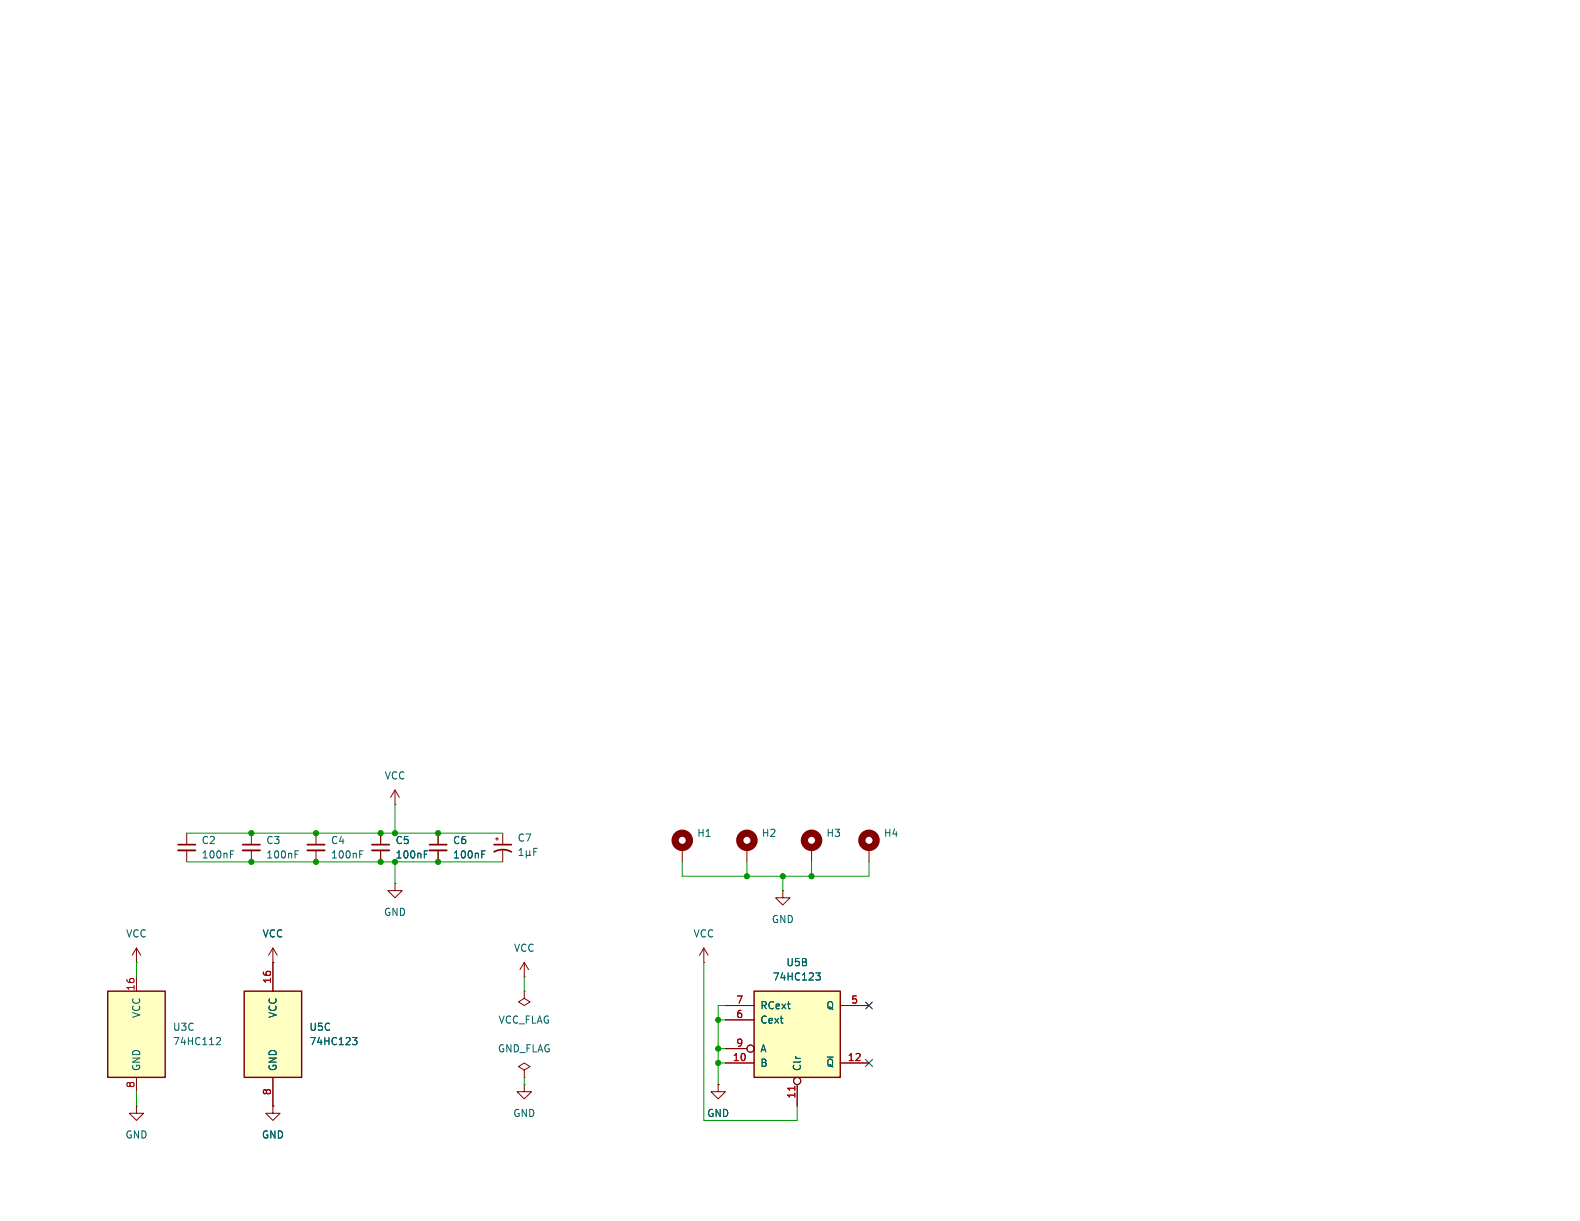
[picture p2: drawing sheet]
(kicad_sch
 (version 20250114)
 (generator "eeschema")
 (generator_version "9.0")
 (paper "USLetter")
 (title_block
  (title "AM9511 Interface for 6509"))
 (lib_symbols
  (symbol "Device:C_Polarized_Small_US"
   (pin_numbers (hide yes))
   (pin_names
    (offset 0.254) (hide yes)) (exclude_from_sim no) (in_bom yes) (on_board yes)
   (property "Reference" "C" (at 0.254 1.778 0) (effects (font (size 1.27 1.27)) (justify left)))
   (property "Value" "C_Polarized_Small_US" (at 0.254 -2.032 0) (effects (font (size 1.27 1.27)) (justify left)))
   (property "Footprint" "" (at 0 0 0) (effects (font (size 1.27 1.27)) (hide yes)))
   (property "Datasheet" "~" (at 0 0 0) (effects (font (size 1.27 1.27)) (hide yes)))
   (property "Description" "Polarized capacitor, small US symbol" (at 0 0 0) (effects (font (size 1.27 1.27)) (hide yes)))
   (symbol "C_Polarized_Small_US_0_1"
    (polyline (pts (xy -1.524 0.508) (xy 1.524 0.508)) (stroke (width 0.3048) (type default)) (fill (type none)))
    (polyline (pts (xy -1.27 1.524) (xy -0.762 1.524)) (stroke (width 0) (type default)) (fill (type none)))
    (polyline (pts (xy -1.016 1.27) (xy -1.016 1.778)) (stroke (width 0) (type default)) (fill (type none)))
    (arc (start -1.524 -0.762) (mid 0 -0.3734) (end 1.524 -0.762) (stroke (width 0.3048) (type default)) (fill (type none))))
   (symbol "C_Polarized_Small_US_1_1"
    (pin passive line (at 0 2.54 270) (length 2.032) (name "~" (effects (font (size 1.27 1.27)))) (number "1" (effects (font (size 1.27 1.27)))))
    (pin passive line (at 0 -2.54 90) (length 2.032) (name "~" (effects (font (size 1.27 1.27)))) (number "2" (effects (font (size 1.27 1.27))))))
   (embedded_fonts no))
  (symbol "Device:C_Small"
   (pin_numbers (hide yes))
   (pin_names
    (offset 0.254) (hide yes)) (exclude_from_sim no) (in_bom yes) (on_board yes)
   (property "Reference" "C" (at 0.254 1.778 0) (effects (font (size 1.27 1.27)) (justify left)))
   (property "Value" "C_Small" (at 0.254 -2.032 0) (effects (font (size 1.27 1.27)) (justify left)))
   (property "Footprint" "" (at 0 0 0) (effects (font (size 1.27 1.27)) (hide yes)))
   (property "Datasheet" "~" (at 0 0 0) (effects (font (size 1.27 1.27)) (hide yes)))
   (property "Description" "Unpolarized capacitor, small symbol" (at 0 0 0) (effects (font (size 1.27 1.27)) (hide yes)))
   (symbol "C_Small_0_1"
    (polyline (pts (xy -1.524 0.508) (xy 1.524 0.508)) (stroke (width 0.3048) (type default)) (fill (type none)))
    (polyline (pts (xy -1.524 -0.508) (xy 1.524 -0.508)) (stroke (width 0.3302) (type default)) (fill (type none))))
   (symbol "C_Small_1_1"
    (pin passive line (at 0 2.54 270) (length 2.032) (name "~" (effects (font (size 1.27 1.27)))) (number "1" (effects (font (size 1.27 1.27)))))
    (pin passive line (at 0 -2.54 90) (length 2.032) (name "~" (effects (font (size 1.27 1.27)))) (number "2" (effects (font (size 1.27 1.27))))))
   (embedded_fonts no))
  (symbol "Mechanical:MountingHole_Pad"
   (pin_numbers (hide yes))
   (pin_names
    (offset 1.016) (hide yes)) (exclude_from_sim no) (in_bom no) (on_board yes)
   (property "Reference" "H" (at 0 6.35 0) (effects (font (size 1.27 1.27))))
   (property "Value" "MountingHole_Pad" (at 0 4.445 0) (effects (font (size 1.27 1.27))))
   (property "Footprint" "" (at 0 0 0) (effects (font (size 1.27 1.27)) (hide yes)))
   (property "Datasheet" "~" (at 0 0 0) (effects (font (size 1.27 1.27)) (hide yes)))
   (property "Description" "Mounting Hole with connection" (at 0 0 0) (effects (font (size 1.27 1.27)) (hide yes)))
   (symbol "MountingHole_Pad_0_1"
    (circle (center 0 1.27) (radius 1.27) (stroke (width 1.27) (type default)) (fill (type none))))
   (symbol "MountingHole_Pad_1_1"
    (pin input line (at 0 -2.54 90) (length 2.54) (name "1" (effects (font (size 1.27 1.27)))) (number "1" (effects (font (size 1.27 1.27))))))
   (embedded_fonts no))
  (symbol "am9511-6502-symbols:74HC112"
   (pin_names
    (offset 1.016)) (exclude_from_sim no) (in_bom yes) (on_board yes)
   (property "Reference" "U" (at -7.62 8.89 0) (effects (font (size 1.27 1.27))))
   (property "Value" "74HC112" (at -7.62 -8.89 0) (effects (font (size 1.27 1.27))))
   (property "Footprint" "" (at 0 0 0) (effects (font (size 1.27 1.27)) (hide yes)))
   (property "Datasheet" "http://www.ti.com/lit/gpn/sn74LS112" (at 0 0 0) (effects (font (size 1.27 1.27)) (hide yes)))
   (property "Description" "dual JK Flip-Flop, Set & Reset, CMOS" (at 0 0 0) (effects (font (size 1.27 1.27)) (hide yes)))
   (property "ki_locked" "" (at 0 0 0) (effects (font (size 1.27 1.27))))
   (symbol "74HC112_1_0"
    (pin input line (at -7.62 2.54 0) (length 2.54) (name "J" (effects (font (size 1.27 1.27)))) (number "3" (effects (font (size 1.27 1.27)))))
    (pin input clock (at -7.62 0 0) (length 2.54) (name "C" (effects (font (size 1.27 1.27)))) (number "1" (effects (font (size 1.27 1.27)))))
    (pin input line (at -7.62 -2.54 0) (length 2.54) (name "K" (effects (font (size 1.27 1.27)))) (number "2" (effects (font (size 1.27 1.27)))))
    (pin input line (at 0 7.62 270) (length 2.54) (name "~{S}" (effects (font (size 1.27 1.27)))) (number "4" (effects (font (size 1.27 1.27)))))
    (pin input line (at 0 -7.62 90) (length 2.54) (name "~{R}" (effects (font (size 1.27 1.27)))) (number "15" (effects (font (size 1.27 1.27)))))
    (pin output line (at 7.62 2.54 180) (length 2.54) (name "Q" (effects (font (size 1.27 1.27)))) (number "5" (effects (font (size 1.27 1.27)))))
    (pin output line (at 7.62 -2.54 180) (length 2.54) (name "~{Q}" (effects (font (size 1.27 1.27)))) (number "6" (effects (font (size 1.27 1.27))))))
   (symbol "74HC112_1_1"
    (rectangle (start -5.08 5.08) (end 5.08 -5.08) (stroke (width 0.254) (type default)) (fill (type background))))
   (symbol "74HC112_2_0"
    (pin input line (at -7.62 2.54 0) (length 2.54) (name "J" (effects (font (size 1.27 1.27)))) (number "11" (effects (font (size 1.27 1.27)))))
    (pin input clock (at -7.62 0 0) (length 2.54) (name "C" (effects (font (size 1.27 1.27)))) (number "13" (effects (font (size 1.27 1.27)))))
    (pin input line (at -7.62 -2.54 0) (length 2.54) (name "K" (effects (font (size 1.27 1.27)))) (number "12" (effects (font (size 1.27 1.27)))))
    (pin input line (at 0 7.62 270) (length 2.54) (name "~{S}" (effects (font (size 1.27 1.27)))) (number "10" (effects (font (size 1.27 1.27)))))
    (pin input line (at 0 -7.62 90) (length 2.54) (name "~{R}" (effects (font (size 1.27 1.27)))) (number "14" (effects (font (size 1.27 1.27)))))
    (pin output line (at 7.62 2.54 180) (length 2.54) (name "Q" (effects (font (size 1.27 1.27)))) (number "9" (effects (font (size 1.27 1.27)))))
    (pin output line (at 7.62 -2.54 180) (length 2.54) (name "~{Q}" (effects (font (size 1.27 1.27)))) (number "7" (effects (font (size 1.27 1.27))))))
   (symbol "74HC112_2_1"
    (rectangle (start -5.08 5.08) (end 5.08 -5.08) (stroke (width 0.254) (type default)) (fill (type background))))
   (symbol "74HC112_3_0"
    (pin power_in line (at 0 10.16 270) (length 2.54) (name "VCC" (effects (font (size 1.27 1.27)))) (number "16" (effects (font (size 1.27 1.27)))))
    (pin power_in line (at 0 -10.16 90) (length 2.54) (name "GND" (effects (font (size 1.27 1.27)))) (number "8" (effects (font (size 1.27 1.27))))))
   (symbol "74HC112_3_1"
    (rectangle (start -5.08 7.62) (end 5.08 -7.62) (stroke (width 0.254) (type default)) (fill (type background))))
   (embedded_fonts no))
  (symbol "am9511-6502-symbols:74HC123"
   (pin_names
    (offset 1.016)) (exclude_from_sim no) (in_bom yes) (on_board yes)
   (property "Reference" "U" (at -7.62 8.89 0) (effects (font (size 1.27 1.27))))
   (property "Value" "74HC123" (at -7.62 -8.89 0) (effects (font (size 1.27 1.27))))
   (property "Footprint" "" (at 0 0 0) (effects (font (size 1.27 1.27)) (hide yes)))
   (property "Datasheet" "https://assets.nexperia.com/documents/data-sheet/74HC_HCT123.pdf" (at 0 0 0) (effects (font (size 1.27 1.27)) (hide yes)))
   (property "Description" "Dual retriggerable monostable multivibrator" (at 0 0 0) (effects (font (size 1.27 1.27)) (hide yes)))
   (property "ki_locked" "" (at 0 0 0) (effects (font (size 1.27 1.27))))
   (symbol "74HC123_1_0"
    (pin input line (at -12.7 5.08 0) (length 5.08) (name "RCext" (effects (font (size 1.27 1.27)))) (number "15" (effects (font (size 1.27 1.27)))))
    (pin input line (at -12.7 2.54 0) (length 5.08) (name "Cext" (effects (font (size 1.27 1.27)))) (number "14" (effects (font (size 1.27 1.27)))))
    (pin input inverted (at -12.7 -2.54 0) (length 5.08) (name "A" (effects (font (size 1.27 1.27)))) (number "1" (effects (font (size 1.27 1.27)))))
    (pin input line (at -12.7 -5.08 0) (length 5.08) (name "B" (effects (font (size 1.27 1.27)))) (number "2" (effects (font (size 1.27 1.27)))))
    (pin input inverted (at 0 -12.7 90) (length 5.08) (name "Clr" (effects (font (size 1.27 1.27)))) (number "3" (effects (font (size 1.27 1.27)))))
    (pin output line (at 12.7 5.08 180) (length 5.08) (name "Q" (effects (font (size 1.27 1.27)))) (number "13" (effects (font (size 1.27 1.27)))))
    (pin output line (at 12.7 -5.08 180) (length 5.08) (name "~{Q}" (effects (font (size 1.27 1.27)))) (number "4" (effects (font (size 1.27 1.27))))))
   (symbol "74HC123_1_1"
    (rectangle (start -7.62 7.62) (end 7.62 -7.62) (stroke (width 0.254) (type default)) (fill (type background))))
   (symbol "74HC123_2_0"
    (pin input line (at -12.7 5.08 0) (length 5.08) (name "RCext" (effects (font (size 1.27 1.27)))) (number "7" (effects (font (size 1.27 1.27)))))
    (pin input line (at -12.7 2.54 0) (length 5.08) (name "Cext" (effects (font (size 1.27 1.27)))) (number "6" (effects (font (size 1.27 1.27)))))
    (pin input inverted (at -12.7 -2.54 0) (length 5.08) (name "A" (effects (font (size 1.27 1.27)))) (number "9" (effects (font (size 1.27 1.27)))))
    (pin input line (at -12.7 -5.08 0) (length 5.08) (name "B" (effects (font (size 1.27 1.27)))) (number "10" (effects (font (size 1.27 1.27)))))
    (pin input inverted (at 0 -12.7 90) (length 5.08) (name "Clr" (effects (font (size 1.27 1.27)))) (number "11" (effects (font (size 1.27 1.27)))))
    (pin output line (at 12.7 5.08 180) (length 5.08) (name "Q" (effects (font (size 1.27 1.27)))) (number "5" (effects (font (size 1.27 1.27)))))
    (pin output line (at 12.7 -5.08 180) (length 5.08) (name "~{Q}" (effects (font (size 1.27 1.27)))) (number "12" (effects (font (size 1.27 1.27))))))
   (symbol "74HC123_2_1"
    (rectangle (start -7.62 7.62) (end 7.62 -7.62) (stroke (width 0.254) (type default)) (fill (type background))))
   (symbol "74HC123_3_0"
    (pin power_in line (at 0 12.7 270) (length 5.08) (name "VCC" (effects (font (size 1.27 1.27)))) (number "16" (effects (font (size 1.27 1.27)))))
    (pin power_in line (at 0 -12.7 90) (length 5.08) (name "GND" (effects (font (size 1.27 1.27)))) (number "8" (effects (font (size 1.27 1.27))))))
   (symbol "74HC123_3_1"
    (rectangle (start -5.08 7.62) (end 5.08 -7.62) (stroke (width 0.254) (type default)) (fill (type background))))
   (embedded_fonts no))
  (symbol "power:GND"
   (power)
   (pin_numbers (hide yes))
   (pin_names
    (offset 0) (hide yes)) (exclude_from_sim no) (in_bom yes) (on_board yes)
   (property "Reference" "#PWR" (at 0 -6.35 0) (effects (font (size 1.27 1.27)) (hide yes)))
   (property "Value" "GND" (at 0 -3.81 0) (effects (font (size 1.27 1.27))))
   (property "Footprint" "" (at 0 0 0) (effects (font (size 1.27 1.27)) (hide yes)))
   (property "Datasheet" "" (at 0 0 0) (effects (font (size 1.27 1.27)) (hide yes)))
   (property "Description" "Power symbol creates a global label with name \"GND\" , ground" (at 0 0 0) (effects (font (size 1.27 1.27)) (hide yes)))
   (symbol "GND_0_1"
    (polyline (pts (xy 0 0) (xy 0 -1.27) (xy 1.27 -1.27) (xy 0 -2.54) (xy -1.27 -1.27) (xy 0 -1.27)) (stroke (width 0) (type default)) (fill (type none))))
   (symbol "GND_1_1"
    (pin power_in line (at 0 0 270) (length 0) (name "~" (effects (font (size 1.27 1.27)))) (number "1" (effects (font (size 1.27 1.27))))))
   (embedded_fonts no))
  (symbol "power:PWR_FLAG"
   (power)
   (pin_numbers (hide yes))
   (pin_names
    (offset 0) (hide yes)) (exclude_from_sim no) (in_bom yes) (on_board yes)
   (property "Reference" "#FLG" (at 0 1.905 0) (effects (font (size 1.27 1.27)) (hide yes)))
   (property "Value" "PWR_FLAG" (at 0 3.81 0) (effects (font (size 1.27 1.27))))
   (property "Footprint" "" (at 0 0 0) (effects (font (size 1.27 1.27)) (hide yes)))
   (property "Datasheet" "~" (at 0 0 0) (effects (font (size 1.27 1.27)) (hide yes)))
   (property "Description" "Special symbol for telling ERC where power comes from" (at 0 0 0) (effects (font (size 1.27 1.27)) (hide yes)))
   (symbol "PWR_FLAG_0_0"
    (pin power_out line (at 0 0 90) (length 0) (name "~" (effects (font (size 1.27 1.27)))) (number "1" (effects (font (size 1.27 1.27))))))
   (symbol "PWR_FLAG_0_1"
    (polyline (pts (xy 0 0) (xy 0 1.27) (xy -1.016 1.905) (xy 0 2.54) (xy 1.016 1.905) (xy 0 1.27)) (stroke (width 0) (type default)) (fill (type none))))
   (embedded_fonts no))
  (symbol "power:VCC"
   (power)
   (pin_numbers (hide yes))
   (pin_names
    (offset 0) (hide yes)) (exclude_from_sim no) (in_bom yes) (on_board yes)
   (property "Reference" "#PWR" (at 0 -3.81 0) (effects (font (size 1.27 1.27)) (hide yes)))
   (property "Value" "VCC" (at 0 3.556 0) (effects (font (size 1.27 1.27))))
   (property "Footprint" "" (at 0 0 0) (effects (font (size 1.27 1.27)) (hide yes)))
   (property "Datasheet" "" (at 0 0 0) (effects (font (size 1.27 1.27)) (hide yes)))
   (property "Description" "Power symbol creates a global label with name \"VCC\"" (at 0 0 0) (effects (font (size 1.27 1.27)) (hide yes)))
   (symbol "VCC_0_1"
    (polyline (pts (xy -0.762 1.27) (xy 0 2.54)) (stroke (width 0) (type default)) (fill (type none)))
    (polyline (pts (xy 0 2.54) (xy 0.762 1.27)) (stroke (width 0) (type default)) (fill (type none)))
    (polyline (pts (xy 0 0) (xy 0 2.54)) (stroke (width 0) (type default)) (fill (type none))))
   (symbol "VCC_1_1"
    (pin power_in line (at 0 0 90) (length 0) (name "~" (effects (font (size 1.27 1.27)))) (number "1" (effects (font (size 1.27 1.27))))))
   (embedded_fonts no)))
 (junction
  (at 67.31 152.4)
  (diameter 0)
  (color 0 0 0 0))
 (junction
  (at 55.88 152.4)
  (diameter 0)
  (color 0 0 0 0))
 (junction
  (at 127 187.96)
  (diameter 0)
  (color 0 0 0 0))
 (junction
  (at 77.47 147.32)
  (diameter 0)
  (color 0 0 0 0))
 (junction
  (at 55.88 147.32)
  (diameter 0)
  (color 0 0 0 0))
 (junction
  (at 69.85 152.4)
  (diameter 0)
  (color 0 0 0 0))
 (junction
  (at 143.51 154.94)
  (diameter 0)
  (color 0 0 0 0))
 (junction
  (at 67.31 147.32)
  (diameter 0)
  (color 0 0 0 0))
 (junction
  (at 127 180.34)
  (diameter 0)
  (color 0 0 0 0))
 (junction
  (at 44.45 147.32)
  (diameter 0)
  (color 0 0 0 0))
 (junction
  (at 127 185.42)
  (diameter 0)
  (color 0 0 0 0))
 (junction
  (at 138.43 154.94)
  (diameter 0)
  (color 0 0 0 0))
 (junction
  (at 77.47 152.4)
  (diameter 0)
  (color 0 0 0 0))
 (junction
  (at 44.45 152.4)
  (diameter 0)
  (color 0 0 0 0))
 (junction
  (at 69.85 147.32)
  (diameter 0)
  (color 0 0 0 0))
 (junction
  (at 132.08 154.94)
  (diameter 0)
  (color 0 0 0 0))
 (no_connect
  (at 153.67 187.96))
 (no_connect
  (at 153.67 177.8))
 (wire
  (pts (xy 92.71 172.72) (xy 92.71 175.26))
  (stroke (width 0) (type default)))
 (wire
  (pts (xy 24.13 193.04) (xy 24.13 195.58))
  (stroke (width 0) (type default)))
 (wire
  (pts (xy 92.71 191.77) (xy 92.71 190.5))
  (stroke (width 0) (type default)))
 (wire
  (pts (xy 67.31 147.32) (xy 69.85 147.32))
  (stroke (width 0) (type default)))
 (wire
  (pts (xy 69.85 142.24) (xy 69.85 147.32))
  (stroke (width 0) (type default)))
 (wire
  (pts (xy 69.85 147.32) (xy 77.47 147.32))
  (stroke (width 0) (type default)))
 (wire
  (pts (xy 143.51 154.94) (xy 153.67 154.94))
  (stroke (width 0) (type default)))
 (wire
  (pts (xy 127 180.34) (xy 127 185.42))
  (stroke (width 0) (type default)))
 (wire
  (pts (xy 143.51 152.4) (xy 143.51 154.94))
  (stroke (width 0) (type default)))
 (wire
  (pts (xy 67.31 152.4) (xy 69.85 152.4))
  (stroke (width 0) (type default)))
 (wire
  (pts (xy 120.65 154.94) (xy 132.08 154.94))
  (stroke (width 0) (type default)))
 (wire
  (pts (xy 55.88 147.32) (xy 67.31 147.32))
  (stroke (width 0) (type default)))
 (wire
  (pts (xy 124.46 170.18) (xy 124.46 198.12))
  (stroke (width 0) (type default)))
 (wire
  (pts (xy 132.08 154.94) (xy 138.43 154.94))
  (stroke (width 0) (type default)))
 (wire
  (pts (xy 44.45 147.32) (xy 55.88 147.32))
  (stroke (width 0) (type default)))
 (wire
  (pts (xy 33.02 152.4) (xy 44.45 152.4))
  (stroke (width 0) (type default)))
 (wire
  (pts (xy 69.85 152.4) (xy 77.47 152.4))
  (stroke (width 0) (type default)))
 (wire
  (pts (xy 138.43 154.94) (xy 138.43 157.48))
  (stroke (width 0) (type default)))
 (wire
  (pts (xy 120.65 152.4) (xy 120.65 154.94))
  (stroke (width 0) (type default)))
 (wire
  (pts (xy 128.27 177.8) (xy 127 177.8))
  (stroke (width 0) (type default)))
 (wire
  (pts (xy 55.88 152.4) (xy 67.31 152.4))
  (stroke (width 0) (type default)))
 (wire
  (pts (xy 127 187.96) (xy 128.27 187.96))
  (stroke (width 0) (type default)))
 (wire
  (pts (xy 69.85 152.4) (xy 69.85 156.21))
  (stroke (width 0) (type default)))
 (wire
  (pts (xy 77.47 147.32) (xy 88.9 147.32))
  (stroke (width 0) (type default)))
 (wire
  (pts (xy 127 187.96) (xy 127 191.77))
  (stroke (width 0) (type default)))
 (wire
  (pts (xy 140.97 198.12) (xy 124.46 198.12))
  (stroke (width 0) (type default)))
 (wire
  (pts (xy 77.47 152.4) (xy 88.9 152.4))
  (stroke (width 0) (type default)))
 (wire
  (pts (xy 127 185.42) (xy 127 187.96))
  (stroke (width 0) (type default)))
 (wire
  (pts (xy 132.08 152.4) (xy 132.08 154.94))
  (stroke (width 0) (type default)))
 (wire
  (pts (xy 140.97 195.58) (xy 140.97 198.12))
  (stroke (width 0) (type default)))
 (wire
  (pts (xy 24.13 170.18) (xy 24.13 172.72))
  (stroke (width 0) (type default)))
 (wire
  (pts (xy 127 185.42) (xy 128.27 185.42))
  (stroke (width 0) (type default)))
 (wire
  (pts (xy 127 180.34) (xy 128.27 180.34))
  (stroke (width 0) (type default)))
 (wire
  (pts (xy 138.43 154.94) (xy 143.51 154.94))
  (stroke (width 0) (type default)))
 (wire
  (pts (xy 33.02 147.32) (xy 44.45 147.32))
  (stroke (width 0) (type default)))
 (wire
  (pts (xy 127 177.8) (xy 127 180.34))
  (stroke (width 0) (type default)))
 (wire
  (pts (xy 44.45 152.4) (xy 55.88 152.4))
  (stroke (width 0) (type default)))
 (wire
  (pts (xy 153.67 154.94) (xy 153.67 152.4))
  (stroke (width 0) (type default)))
 (symbol
  (lib_id "Device:C_Small")
  (at 67.31 149.86 0)
  (unit 1)
  (exclude_from_sim no)
  (in_bom yes)
  (on_board yes)
  (dnp no)
  (fields_autoplaced yes)
  (property "Reference" "C5" (at 69.85 148.5962 0) (effects (font (size 1.27 1.27)) (justify left)))
  (property "Value" "100nF" (at 69.85 151.1362 0) (effects (font (size 1.27 1.27)) (justify left)))
  (property "Footprint" "Capacitor_THT:C_Disc_D5.0mm_W2.5mm_P2.50mm" (at 67.31 149.86 0) (effects (font (size 1.27 1.27)) (hide yes)))
  (property "Datasheet" "~" (at 67.31 149.86 0) (effects (font (size 1.27 1.27)) (hide yes)))
  (property "Description" "Unpolarized capacitor, small symbol" (at 67.31 149.86 0) (effects (font (size 1.27 1.27)) (hide yes)))
  (pin "1")
  (pin "2"))
 (symbol
  (lib_id "power:VCC")
  (at 48.26 170.18 0)
  (unit 1)
  (exclude_from_sim no)
  (in_bom yes)
  (on_board yes)
  (dnp no)
  (fields_autoplaced yes)
  (property "Reference" "#PWR019" (at 48.26 173.99 0) (effects (font (size 1.27 1.27)) (hide yes)))
  (property "Value" "VCC" (at 48.26 165.1 0) (effects (font (size 1.27 1.27))))
  (property "Footprint" "" (at 48.26 170.18 0) (effects (font (size 1.27 1.27)) (hide yes)))
  (property "Datasheet" "" (at 48.26 170.18 0) (effects (font (size 1.27 1.27)) (hide yes)))
  (property "Description" "Power symbol creates a global label with name \"VCC\"" (at 48.26 170.18 0) (effects (font (size 1.27 1.27)) (hide yes)))
  (pin "1"))
 (symbol
  (lib_id "power:VCC")
  (at 69.85 142.24 0)
  (unit 1)
  (exclude_from_sim no)
  (in_bom yes)
  (on_board yes)
  (dnp no)
  (fields_autoplaced yes)
  (property "Reference" "#PWR021" (at 69.85 146.05 0) (effects (font (size 1.27 1.27)) (hide yes)))
  (property "Value" "VCC" (at 69.85 137.16 0) (effects (font (size 1.27 1.27))))
  (property "Footprint" "" (at 69.85 142.24 0) (effects (font (size 1.27 1.27)) (hide yes)))
  (property "Datasheet" "" (at 69.85 142.24 0) (effects (font (size 1.27 1.27)) (hide yes)))
  (property "Description" "Power symbol creates a global label with name \"VCC\"" (at 69.85 142.24 0) (effects (font (size 1.27 1.27)) (hide yes)))
  (pin "1"))
 (symbol
  (lib_id "am9511-6502-symbols:74HC112")
  (at 24.13 182.88 0)
  (unit 3)
  (exclude_from_sim no)
  (in_bom yes)
  (on_board yes)
  (dnp no)
  (fields_autoplaced yes)
  (property "Reference" "U3" (at 30.48 181.6099 0) (effects (font (size 1.27 1.27)) (justify left)))
  (property "Value" "74HC112" (at 30.48 184.1499 0) (effects (font (size 1.27 1.27)) (justify left)))
  (property "Footprint" "Package_DIP:DIP-16_W7.62mm_Socket" (at 24.13 182.88 0) (effects (font (size 1.27 1.27)) (hide yes)))
  (property "Datasheet" "http://www.ti.com/lit/gpn/sn74LS112" (at 24.13 182.88 0) (effects (font (size 1.27 1.27)) (hide yes)))
  (property "Description" "dual JK Flip-Flop, Set & Reset, CMOS" (at 24.13 182.88 0) (effects (font (size 1.27 1.27)) (hide yes)))
  (pin "15")
  (pin "8")
  (pin "14")
  (pin "7")
  (pin "12")
  (pin "13")
  (pin "10")
  (pin "11")
  (pin "9")
  (pin "16")
  (pin "5")
  (pin "6")
  (pin "3")
  (pin "2")
  (pin "1")
  (pin "4"))
 (symbol
  (lib_id "power:VCC")
  (at 92.71 172.72 0)
  (unit 1)
  (exclude_from_sim no)
  (in_bom yes)
  (on_board yes)
  (dnp no)
  (fields_autoplaced yes)
  (property "Reference" "#PWR023" (at 92.71 176.53 0) (effects (font (size 1.27 1.27)) (hide yes)))
  (property "Value" "VCC" (at 92.71 167.64 0) (effects (font (size 1.27 1.27))))
  (property "Footprint" "" (at 92.71 172.72 0) (effects (font (size 1.27 1.27)) (hide yes)))
  (property "Datasheet" "" (at 92.71 172.72 0) (effects (font (size 1.27 1.27)) (hide yes)))
  (property "Description" "Power symbol creates a global label with name \"VCC\"" (at 92.71 172.72 0) (effects (font (size 1.27 1.27)) (hide yes)))
  (pin "1"))
 (symbol
  (lib_id "power:GND")
  (at 138.43 157.48 0)
  (unit 1)
  (exclude_from_sim no)
  (in_bom yes)
  (on_board yes)
  (dnp no)
  (fields_autoplaced yes)
  (property "Reference" "#PWR027" (at 138.43 163.83 0) (effects (font (size 1.27 1.27)) (hide yes)))
  (property "Value" "GND" (at 138.43 162.56 0) (effects (font (size 1.27 1.27))))
  (property "Footprint" "" (at 138.43 157.48 0) (effects (font (size 1.27 1.27)) (hide yes)))
  (property "Datasheet" "" (at 138.43 157.48 0) (effects (font (size 1.27 1.27)) (hide yes)))
  (property "Description" "Power symbol creates a global label with name \"GND\" , ground" (at 138.43 157.48 0) (effects (font (size 1.27 1.27)) (hide yes)))
  (pin "1"))
 (symbol
  (lib_id "Device:C_Polarized_Small_US")
  (at 88.9 149.86 0)
  (unit 1)
  (exclude_from_sim no)
  (in_bom yes)
  (on_board yes)
  (dnp no)
  (fields_autoplaced yes)
  (property "Reference" "C7" (at 91.44 148.1581 0) (effects (font (size 1.27 1.27)) (justify left)))
  (property "Value" "1µF" (at 91.44 150.6981 0) (effects (font (size 1.27 1.27)) (justify left)))
  (property "Footprint" "Capacitor_THT:CP_Radial_D5.0mm_P2.50mm" (at 88.9 149.86 0) (effects (font (size 1.27 1.27)) (hide yes)))
  (property "Datasheet" "~" (at 88.9 149.86 0) (effects (font (size 1.27 1.27)) (hide yes)))
  (property "Description" "Polarized capacitor, small US symbol" (at 88.9 149.86 0) (effects (font (size 1.27 1.27)) (hide yes)))
  (pin "1")
  (pin "2"))
 (symbol
  (lib_id "Device:C_Small")
  (at 44.45 149.86 0)
  (unit 1)
  (exclude_from_sim no)
  (in_bom yes)
  (on_board yes)
  (dnp no)
  (fields_autoplaced yes)
  (property "Reference" "C3" (at 46.99 148.5962 0) (effects (font (size 1.27 1.27)) (justify left)))
  (property "Value" "100nF" (at 46.99 151.1362 0) (effects (font (size 1.27 1.27)) (justify left)))
  (property "Footprint" "Capacitor_THT:C_Disc_D5.0mm_W2.5mm_P2.50mm" (at 44.45 149.86 0) (effects (font (size 1.27 1.27)) (hide yes)))
  (property "Datasheet" "~" (at 44.45 149.86 0) (effects (font (size 1.27 1.27)) (hide yes)))
  (property "Description" "Unpolarized capacitor, small symbol" (at 44.45 149.86 0) (effects (font (size 1.27 1.27)) (hide yes)))
  (pin "1")
  (pin "2"))
 (symbol
  (lib_id "Mechanical:MountingHole_Pad")
  (at 143.51 149.86 0)
  (unit 1)
  (exclude_from_sim no)
  (in_bom no)
  (on_board yes)
  (dnp no)
  (fields_autoplaced yes)
  (property "Reference" "H3" (at 146.05 147.3199 0) (effects (font (size 1.27 1.27)) (justify left)))
  (property "Value" "MountingHole_Pad" (at 146.05 149.8599 0) (effects (font (size 1.27 1.27)) (justify left) (hide yes)))
  (property "Footprint" "MountingHole:MountingHole_2.2mm_M2_DIN965_Pad" (at 143.51 149.86 0) (effects (font (size 1.27 1.27)) (hide yes)))
  (property "Datasheet" "~" (at 143.51 149.86 0) (effects (font (size 1.27 1.27)) (hide yes)))
  (property "Description" "Mounting Hole with connection" (at 143.51 149.86 0) (effects (font (size 1.27 1.27)) (hide yes)))
  (pin "1"))
 (symbol
  (lib_id "Mechanical:MountingHole_Pad")
  (at 153.67 149.86 0)
  (unit 1)
  (exclude_from_sim no)
  (in_bom no)
  (on_board yes)
  (dnp no)
  (fields_autoplaced yes)
  (property "Reference" "H4" (at 156.21 147.3199 0) (effects (font (size 1.27 1.27)) (justify left)))
  (property "Value" "MountingHole_Pad" (at 156.21 149.8599 0) (effects (font (size 1.27 1.27)) (justify left) (hide yes)))
  (property "Footprint" "MountingHole:MountingHole_2.2mm_M2_DIN965_Pad" (at 153.67 149.86 0) (effects (font (size 1.27 1.27)) (hide yes)))
  (property "Datasheet" "~" (at 153.67 149.86 0) (effects (font (size 1.27 1.27)) (hide yes)))
  (property "Description" "Mounting Hole with connection" (at 153.67 149.86 0) (effects (font (size 1.27 1.27)) (hide yes)))
  (pin "1"))
 (symbol
  (lib_id "power:GND")
  (at 92.71 191.77 0)
  (unit 1)
  (exclude_from_sim no)
  (in_bom yes)
  (on_board yes)
  (dnp no)
  (fields_autoplaced yes)
  (property "Reference" "#PWR024" (at 92.71 198.12 0) (effects (font (size 1.27 1.27)) (hide yes)))
  (property "Value" "GND" (at 92.71 196.85 0) (effects (font (size 1.27 1.27))))
  (property "Footprint" "" (at 92.71 191.77 0) (effects (font (size 1.27 1.27)) (hide yes)))
  (property "Datasheet" "" (at 92.71 191.77 0) (effects (font (size 1.27 1.27)) (hide yes)))
  (property "Description" "Power symbol creates a global label with name \"GND\" , ground" (at 92.71 191.77 0) (effects (font (size 1.27 1.27)) (hide yes)))
  (pin "1"))
 (symbol
  (lib_id "am9511-6502-symbols:74HC123")
  (at 48.26 182.88 0)
  (unit 3)
  (exclude_from_sim no)
  (in_bom yes)
  (on_board yes)
  (dnp no)
  (fields_autoplaced yes)
  (property "Reference" "U5" (at 54.61 181.6099 0) (effects (font (size 1.27 1.27)) (justify left)))
  (property "Value" "74HC123" (at 54.61 184.1499 0) (effects (font (size 1.27 1.27)) (justify left)))
  (property "Footprint" "Package_DIP:DIP-16_W7.62mm_Socket" (at 48.26 182.88 0) (effects (font (size 1.27 1.27)) (hide yes)))
  (property "Datasheet" "https://assets.nexperia.com/documents/data-sheet/74HC_HCT123.pdf" (at 48.26 182.88 0) (effects (font (size 1.27 1.27)) (hide yes)))
  (property "Description" "Dual retriggerable monostable multivibrator" (at 48.26 182.88 0) (effects (font (size 1.27 1.27)) (hide yes)))
  (pin "10")
  (pin "3")
  (pin "2")
  (pin "6")
  (pin "8")
  (pin "12")
  (pin "14")
  (pin "13")
  (pin "15")
  (pin "16")
  (pin "7")
  (pin "9")
  (pin "4")
  (pin "1")
  (pin "11")
  (pin "5"))
 (symbol
  (lib_id "power:VCC")
  (at 24.13 170.18 0)
  (unit 1)
  (exclude_from_sim no)
  (in_bom yes)
  (on_board yes)
  (dnp no)
  (fields_autoplaced yes)
  (property "Reference" "#PWR017" (at 24.13 173.99 0) (effects (font (size 1.27 1.27)) (hide yes)))
  (property "Value" "VCC" (at 24.13 165.1 0) (effects (font (size 1.27 1.27))))
  (property "Footprint" "" (at 24.13 170.18 0) (effects (font (size 1.27 1.27)) (hide yes)))
  (property "Datasheet" "" (at 24.13 170.18 0) (effects (font (size 1.27 1.27)) (hide yes)))
  (property "Description" "Power symbol creates a global label with name \"VCC\"" (at 24.13 170.18 0) (effects (font (size 1.27 1.27)) (hide yes)))
  (pin "1"))
 (symbol
  (lib_id "Device:C_Small")
  (at 77.47 149.86 0)
  (unit 1)
  (exclude_from_sim no)
  (in_bom yes)
  (on_board yes)
  (dnp no)
  (fields_autoplaced yes)
  (property "Reference" "C6" (at 80.01 148.5962 0) (effects (font (size 1.27 1.27)) (justify left)))
  (property "Value" "100nF" (at 80.01 151.1362 0) (effects (font (size 1.27 1.27)) (justify left)))
  (property "Footprint" "Capacitor_THT:C_Disc_D5.0mm_W2.5mm_P2.50mm" (at 77.47 149.86 0) (effects (font (size 1.27 1.27)) (hide yes)))
  (property "Datasheet" "~" (at 77.47 149.86 0) (effects (font (size 1.27 1.27)) (hide yes)))
  (property "Description" "Unpolarized capacitor, small symbol" (at 77.47 149.86 0) (effects (font (size 1.27 1.27)) (hide yes)))
  (pin "1")
  (pin "2"))
 (symbol
  (lib_id "am9511-6502-symbols:74HC123")
  (at 140.97 182.88 0)
  (unit 2)
  (exclude_from_sim no)
  (in_bom yes)
  (on_board yes)
  (dnp no)
  (fields_autoplaced yes)
  (property "Reference" "U5" (at 140.97 170.18 0) (effects (font (size 1.27 1.27))))
  (property "Value" "74HC123" (at 140.97 172.72 0) (effects (font (size 1.27 1.27))))
  (property "Footprint" "Package_DIP:DIP-16_W7.62mm_Socket" (at 140.97 182.88 0) (effects (font (size 1.27 1.27)) (hide yes)))
  (property "Datasheet" "https://assets.nexperia.com/documents/data-sheet/74HC_HCT123.pdf" (at 140.97 182.88 0) (effects (font (size 1.27 1.27)) (hide yes)))
  (property "Description" "Dual retriggerable monostable multivibrator" (at 140.97 182.88 0) (effects (font (size 1.27 1.27)) (hide yes)))
  (pin "10")
  (pin "3")
  (pin "2")
  (pin "6")
  (pin "8")
  (pin "12")
  (pin "14")
  (pin "13")
  (pin "15")
  (pin "16")
  (pin "7")
  (pin "9")
  (pin "4")
  (pin "1")
  (pin "11")
  (pin "5"))
 (symbol
  (lib_id "Mechanical:MountingHole_Pad")
  (at 120.65 149.86 0)
  (unit 1)
  (exclude_from_sim no)
  (in_bom no)
  (on_board yes)
  (dnp no)
  (fields_autoplaced yes)
  (property "Reference" "H1" (at 123.19 147.3199 0) (effects (font (size 1.27 1.27)) (justify left)))
  (property "Value" "MountingHole_Pad" (at 123.19 149.8599 0) (effects (font (size 1.27 1.27)) (justify left) (hide yes)))
  (property "Footprint" "MountingHole:MountingHole_2.2mm_M2_DIN965_Pad" (at 120.65 149.86 0) (effects (font (size 1.27 1.27)) (hide yes)))
  (property "Datasheet" "~" (at 120.65 149.86 0) (effects (font (size 1.27 1.27)) (hide yes)))
  (property "Description" "Mounting Hole with connection" (at 120.65 149.86 0) (effects (font (size 1.27 1.27)) (hide yes)))
  (pin "1"))
 (symbol
  (lib_id "power:GND")
  (at 24.13 195.58 0)
  (unit 1)
  (exclude_from_sim no)
  (in_bom yes)
  (on_board yes)
  (dnp no)
  (fields_autoplaced yes)
  (property "Reference" "#PWR018" (at 24.13 201.93 0) (effects (font (size 1.27 1.27)) (hide yes)))
  (property "Value" "GND" (at 24.13 200.66 0) (effects (font (size 1.27 1.27))))
  (property "Footprint" "" (at 24.13 195.58 0) (effects (font (size 1.27 1.27)) (hide yes)))
  (property "Datasheet" "" (at 24.13 195.58 0) (effects (font (size 1.27 1.27)) (hide yes)))
  (property "Description" "Power symbol creates a global label with name \"GND\" , ground" (at 24.13 195.58 0) (effects (font (size 1.27 1.27)) (hide yes)))
  (pin "1"))
 (symbol
  (lib_id "Mechanical:MountingHole_Pad")
  (at 132.08 149.86 0)
  (unit 1)
  (exclude_from_sim no)
  (in_bom no)
  (on_board yes)
  (dnp no)
  (fields_autoplaced yes)
  (property "Reference" "H2" (at 134.62 147.3199 0) (effects (font (size 1.27 1.27)) (justify left)))
  (property "Value" "MountingHole_Pad" (at 134.62 149.8599 0) (effects (font (size 1.27 1.27)) (justify left) (hide yes)))
  (property "Footprint" "MountingHole:MountingHole_2.2mm_M2_DIN965_Pad" (at 132.08 149.86 0) (effects (font (size 1.27 1.27)) (hide yes)))
  (property "Datasheet" "~" (at 132.08 149.86 0) (effects (font (size 1.27 1.27)) (hide yes)))
  (property "Description" "Mounting Hole with connection" (at 132.08 149.86 0) (effects (font (size 1.27 1.27)) (hide yes)))
  (pin "1"))
 (symbol
  (lib_id "power:PWR_FLAG")
  (at 92.71 190.5 0)
  (unit 1)
  (exclude_from_sim no)
  (in_bom yes)
  (on_board yes)
  (dnp no)
  (property "Reference" "#FLG02" (at 92.71 188.595 0) (effects (font (size 1.27 1.27)) (hide yes)))
  (property "Value" "GND_FLAG" (at 92.71 185.42 0) (effects (font (size 1.27 1.27))))
  (property "Footprint" "" (at 92.71 190.5 0) (effects (font (size 1.27 1.27)) (hide yes)))
  (property "Datasheet" "~" (at 92.71 190.5 0) (effects (font (size 1.27 1.27)) (hide yes)))
  (property "Description" "Special symbol for telling ERC where power comes from" (at 92.71 190.5 0) (effects (font (size 1.27 1.27)) (hide yes)))
  (pin "1"))
 (symbol
  (lib_id "power:GND")
  (at 48.26 195.58 0)
  (unit 1)
  (exclude_from_sim no)
  (in_bom yes)
  (on_board yes)
  (dnp no)
  (fields_autoplaced yes)
  (property "Reference" "#PWR020" (at 48.26 201.93 0) (effects (font (size 1.27 1.27)) (hide yes)))
  (property "Value" "GND" (at 48.26 200.66 0) (effects (font (size 1.27 1.27))))
  (property "Footprint" "" (at 48.26 195.58 0) (effects (font (size 1.27 1.27)) (hide yes)))
  (property "Datasheet" "" (at 48.26 195.58 0) (effects (font (size 1.27 1.27)) (hide yes)))
  (property "Description" "Power symbol creates a global label with name \"GND\" , ground" (at 48.26 195.58 0) (effects (font (size 1.27 1.27)) (hide yes)))
  (pin "1"))
 (symbol
  (lib_id "power:VCC")
  (at 124.46 170.18 0)
  (unit 1)
  (exclude_from_sim no)
  (in_bom yes)
  (on_board yes)
  (dnp no)
  (fields_autoplaced yes)
  (property "Reference" "#PWR025" (at 124.46 173.99 0) (effects (font (size 1.27 1.27)) (hide yes)))
  (property "Value" "VCC" (at 124.46 165.1 0) (effects (font (size 1.27 1.27))))
  (property "Footprint" "" (at 124.46 170.18 0) (effects (font (size 1.27 1.27)) (hide yes)))
  (property "Datasheet" "" (at 124.46 170.18 0) (effects (font (size 1.27 1.27)) (hide yes)))
  (property "Description" "Power symbol creates a global label with name \"VCC\"" (at 124.46 170.18 0) (effects (font (size 1.27 1.27)) (hide yes)))
  (pin "1"))
 (symbol
  (lib_id "power:GND")
  (at 69.85 156.21 0)
  (unit 1)
  (exclude_from_sim no)
  (in_bom yes)
  (on_board yes)
  (dnp no)
  (fields_autoplaced yes)
  (property "Reference" "#PWR022" (at 69.85 162.56 0) (effects (font (size 1.27 1.27)) (hide yes)))
  (property "Value" "GND" (at 69.85 161.29 0) (effects (font (size 1.27 1.27))))
  (property "Footprint" "" (at 69.85 156.21 0) (effects (font (size 1.27 1.27)) (hide yes)))
  (property "Datasheet" "" (at 69.85 156.21 0) (effects (font (size 1.27 1.27)) (hide yes)))
  (property "Description" "Power symbol creates a global label with name \"GND\" , ground" (at 69.85 156.21 0) (effects (font (size 1.27 1.27)) (hide yes)))
  (pin "1"))
 (symbol
  (lib_id "power:GND")
  (at 127 191.77 0)
  (unit 1)
  (exclude_from_sim no)
  (in_bom yes)
  (on_board yes)
  (dnp no)
  (fields_autoplaced yes)
  (property "Reference" "#PWR026" (at 127 198.12 0) (effects (font (size 1.27 1.27)) (hide yes)))
  (property "Value" "GND" (at 127 196.85 0) (effects (font (size 1.27 1.27))))
  (property "Footprint" "" (at 127 191.77 0) (effects (font (size 1.27 1.27)) (hide yes)))
  (property "Datasheet" "" (at 127 191.77 0) (effects (font (size 1.27 1.27)) (hide yes)))
  (property "Description" "Power symbol creates a global label with name \"GND\" , ground" (at 127 191.77 0) (effects (font (size 1.27 1.27)) (hide yes)))
  (pin "1"))
 (symbol
  (lib_id "power:PWR_FLAG")
  (at 92.71 175.26 180)
  (unit 1)
  (exclude_from_sim no)
  (in_bom yes)
  (on_board yes)
  (dnp no)
  (fields_autoplaced yes)
  (property "Reference" "#FLG01" (at 92.71 177.165 0) (effects (font (size 1.27 1.27)) (hide yes)))
  (property "Value" "VCC_FLAG" (at 92.71 180.34 0) (effects (font (size 1.27 1.27))))
  (property "Footprint" "" (at 92.71 175.26 0) (effects (font (size 1.27 1.27)) (hide yes)))
  (property "Datasheet" "~" (at 92.71 175.26 0) (effects (font (size 1.27 1.27)) (hide yes)))
  (property "Description" "Special symbol for telling ERC where power comes from" (at 92.71 175.26 0) (effects (font (size 1.27 1.27)) (hide yes)))
  (pin "1"))
 (symbol
  (lib_id "Device:C_Small")
  (at 33.02 149.86 0)
  (unit 1)
  (exclude_from_sim no)
  (in_bom yes)
  (on_board yes)
  (dnp no)
  (fields_autoplaced yes)
  (property "Reference" "C2" (at 35.56 148.5962 0) (effects (font (size 1.27 1.27)) (justify left)))
  (property "Value" "100nF" (at 35.56 151.1362 0) (effects (font (size 1.27 1.27)) (justify left)))
  (property "Footprint" "Capacitor_THT:C_Disc_D5.0mm_W2.5mm_P2.50mm" (at 33.02 149.86 0) (effects (font (size 1.27 1.27)) (hide yes)))
  (property "Datasheet" "~" (at 33.02 149.86 0) (effects (font (size 1.27 1.27)) (hide yes)))
  (property "Description" "Unpolarized capacitor, small symbol" (at 33.02 149.86 0) (effects (font (size 1.27 1.27)) (hide yes)))
  (pin "1")
  (pin "2"))
 (symbol
  (lib_id "Device:C_Small")
  (at 55.88 149.86 0)
  (unit 1)
  (exclude_from_sim no)
  (in_bom yes)
  (on_board yes)
  (dnp no)
  (fields_autoplaced yes)
  (property "Reference" "C4" (at 58.42 148.5962 0) (effects (font (size 1.27 1.27)) (justify left)))
  (property "Value" "100nF" (at 58.42 151.1362 0) (effects (font (size 1.27 1.27)) (justify left)))
  (property "Footprint" "Capacitor_THT:C_Disc_D5.0mm_W2.5mm_P2.50mm" (at 55.88 149.86 0) (effects (font (size 1.27 1.27)) (hide yes)))
  (property "Datasheet" "~" (at 55.88 149.86 0) (effects (font (size 1.27 1.27)) (hide yes)))
  (property "Description" "Unpolarized capacitor, small symbol" (at 55.88 149.86 0) (effects (font (size 1.27 1.27)) (hide yes)))
  (pin "1")
  (pin "2")))
